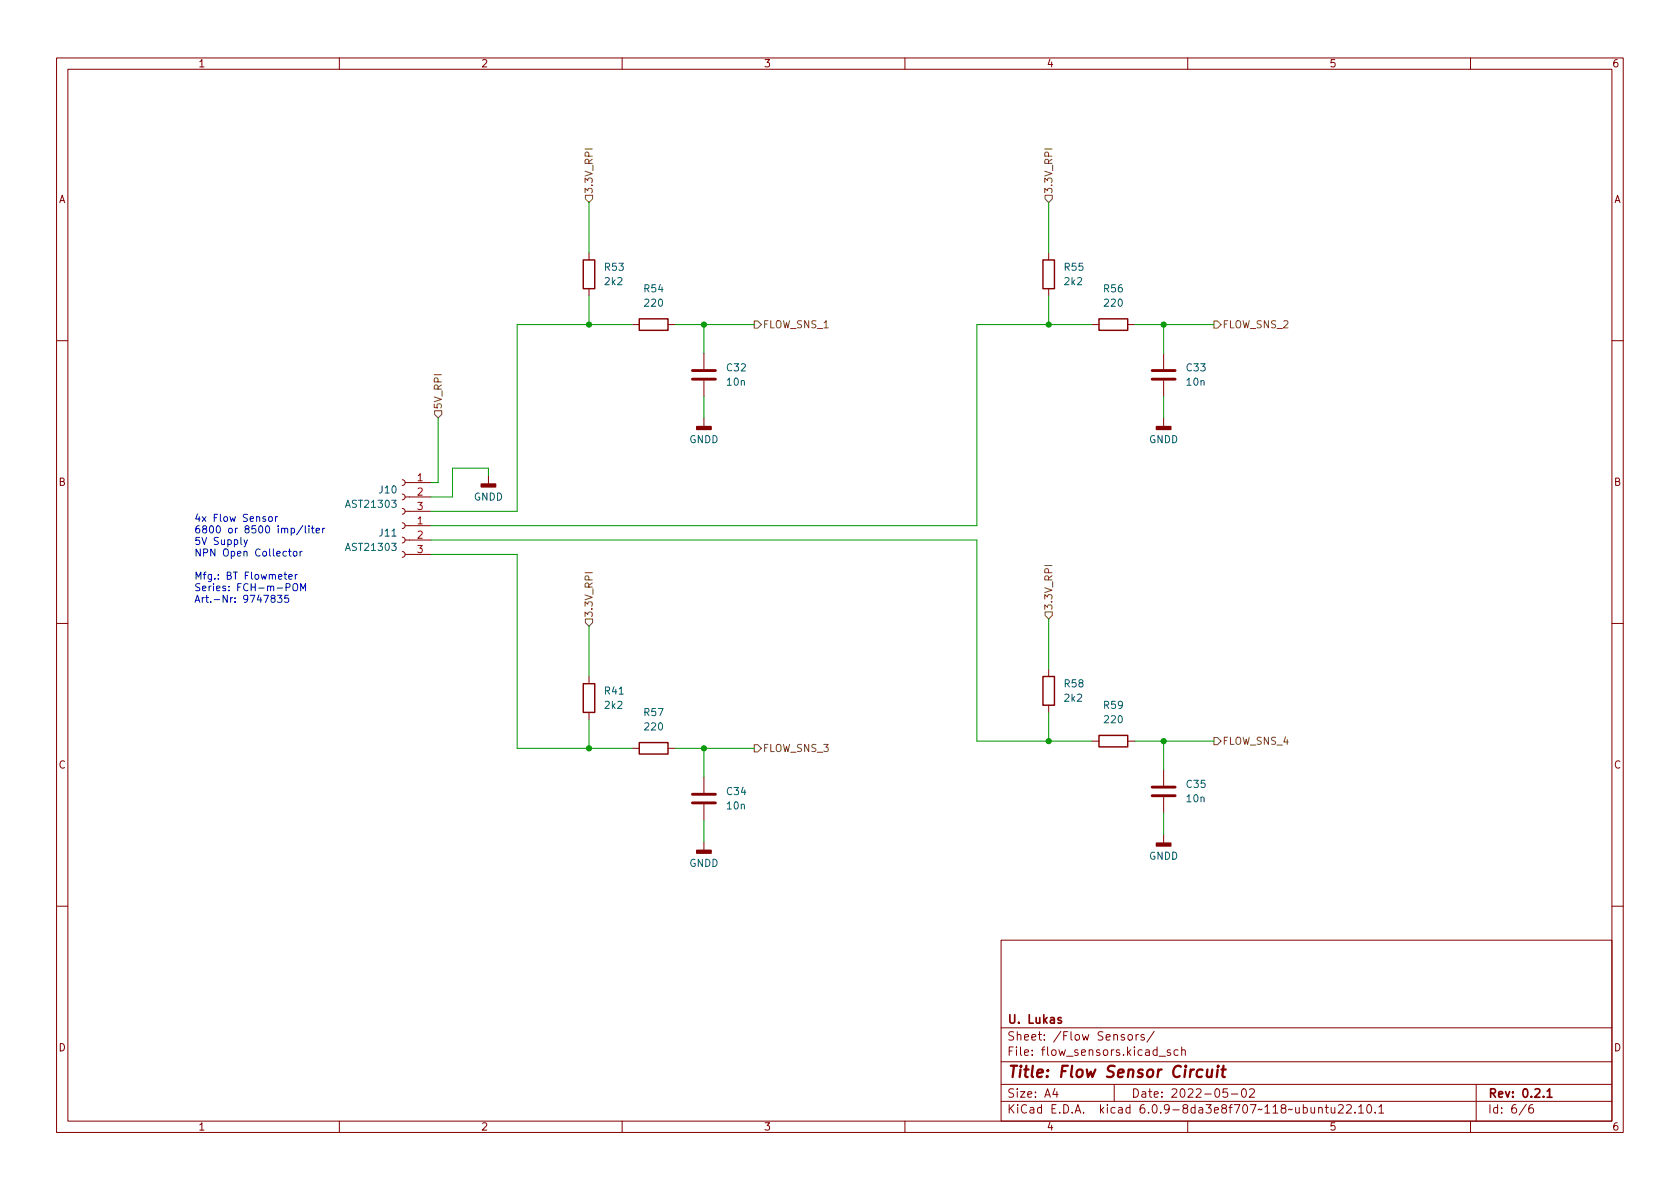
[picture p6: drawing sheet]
<svg xmlns="http://www.w3.org/2000/svg" width="297mm" height="210mm" viewBox="0 0 297 210" stroke-linecap="round" stroke-linejoin="round" font-family="sans-serif">
<g fill="none" stroke="#840000" stroke-width=".18">
<path d="M10 10.2h277v190.1h-277zM12 12.2h273v186.1h-273zM60 10.2v2M110 10.2v2M160 10.2v2M210 10.2v2M260 10.2v2M104.1 44.7v1.3M104.1 51v1.3M111.8 57.4h1.2M118.1 57.4h1.3M185.4 44.7v1.3"/>
<path d="M185.4 51v1.3M193 57.4h1.3M199.4 57.4h1.3M10 60.2h2M124.5 62.5v2.8M124.5 67.3v2.8M124.5 73.9v1.5M205.7 62.5v2.8M205.7 67.3v2.8M205.7 73.9v1.5M285 60.2h2M71.1 97.5l.4 .2 .1 .3-.1 .4-.4 .1"/>
<path d="M71.1 95l.4 .1 .1 .4-.1 .4-.4 .1M71.1 92.5l.4 .1 .1 .4-.1 .3-.4 .2M71.1 89.9l.4 .2 .1 .3-.1 .4-.4 .1M71.1 87.4l.4 .1 .1 .4-.1 .3-.4 .2M71.1 84.8l.4 .2 .1 .3-.1 .4-.4 .1M71.6 98h4.6M71.6 95.5h4.6M71.6 93h4.6M71.6 90.4h4.6M71.6 87.9h4.6M71.6 85.3h4.6M86.4 84.1v1.5"/>
<path d="M10 110.2h2M104.1 119.6v1.3M185.4 118.4v1.2M285 110.2h2M104.1 126v1.2M111.8 132.3h1.2M118.1 132.3h1.3M124.5 137.4v2.8M185.4 124.7v1.3M193 131.1h1.3M199.4 131.1h1.3M205.7 136.1v2.8"/>
<path d="M124.5 142.2v2.8M124.5 148.8v1.6M205.7 141v2.8M205.7 147.6v1.5M10 160.2h2M177 166.3h108v32h-108zM285 160.2h2M60 198.3v2M110 198.3v2M160 198.3v2M177 194.8h108M177 191.8h108"/>
<path d="M177 187.8h108M177 181.8h108M186.5 192.5l-.4 1h1M186.9 193v1M197 191.8v3M199.5 183.1l.2-.2 .4 .2 .1 .5-.1 .3h-.4l-.2-.1zM200.9 182.9v1M201.3 182.9l-.3 .1-.1 .2M202.3 183l-.4-.1-.2 .2 .1 .3 .5 .1v.4h-.6M204.1 182.4l-1.3 1.9M204.9 186.8h1.2M206.9 185.7l-.3-.1-.2 .2v.3l.5 .1v.4h-.5"/>
<path d="M208.3 185.7l-.4-.1-.3 .3v.4l.1 .3h.6M208.9 185.8l.2-.2 .4 .1 .1 .9M208.9 185.1v1.5M210 198.3v2M217 192.5h-.7l-.1 .7 .2-.1 .5 .1 .2 .2-.1 .5-.2 .1-.6-.1M217.7 193.5h1.2M219.7 192.6l.2-.1a.81 .81 0 0 1 .5 .7 .81 .81 0 0 1-.3 .8h-.1a.81 .81 0 0 1-.6-.6 .81 .81 0 0 1 .3-.8zM220.9 192.7l.6-.2 .2 .2 .1 .3-.9 1h.9M233.1 196l.3-.2 .3 .1 .1 .9M233.1 195.8v1M234.3 195.8h.6M234.5 195.3v1.3l.4 .2"/>
<path d="M235.4 195.8v1h.4l.2-.1M236 195.8v1M236.6 195.5l.6-.2 .2 .2 .1 .3-.9 1h.9M238.1 195.5l.5-.2 .3 .2v.3l-.9 1h.9M239.6 196.7v.1M240.2 195.8l.4-.5v1.5M240.2 196.8h.9M241.8 195.5l.2-.2a.81 .81 0 0 1 .6 .7 .81 .81 0 0 1-.3 .8h-.2a.81 .81 0 0 1-.3-1.3zM243.1 196.7v.1M243.8 195.8l.4-.5v1.5M243.8 196.8h.8M260 198.3v2"/>
<path d="M261 191.8v6.5M269.9 195.3l-1.3 1.9M271 195.3a.6 .6 0 0 0-.7 .7v.5l.1 .3h.5l.2-.1 .1-.5-.2-.2-.4-.1-.3 .3"/>
</g>
<path d="M187.6 180l-.3-.1-.2 .2v.3l.5 .1v.4h-.5M273.6 193l.4-.5v1.5M273.6 194h.8" fill="none" stroke="#840000" stroke-width=".3"/>
<path d="M213.5 189.1l-.1 1.3a.57 .57 0 0 0 .8-.1M214.3 189.1l-.1 1.4M215.3 189.1l-.2 1.4M215.4 188.5l-.1 .1 .1 .1 .1-.1-.1-.1v.2M216 189.1h.7M216.3 188.5l-.2 1.7 .1 .2 .4 .1" fill="none" stroke="#840000" stroke-width=".4"/>
<g fill="#840000" stroke="#840000" stroke-width=".25">
<path d="M123.2 75.4h2.5v.5h-2.5z"/>
<path d="M204.5 149.1h2.5v.5h-2.5z"/>
<path d="M204.5 75.4h2.5v.5h-2.5z"/>
<path d="M85.1 85.6h2.5v.5h-2.5z"/>
<path d="M123.2 150.4h2.5v.5h-2.5z"/>
</g>
<path d="M103.1 46h2.1v5h-2.1zM113 56.4h5.1v2h-5.1zM184.4 46h2v5h-2zM194.3 56.4h5.1v2h-5.1zM184.4 119.6h2v5.1h-2zM103.1 120.9h2.1v5.1h-2.1zM113 131.3h5.1v2h-5.1zM194.3 130h5.1v2.1h-5.1z" fill="none" stroke="#840000" stroke-width=".25"/>
<path d="M122.4 67.1h4.1M122.4 65.5h4.1M203.7 67.1h4.1M203.7 65.5h4.1M203.7 139.2h4.1M122.4 142h4.1M122.4 140.5h4.1M203.7 140.7h4.1" fill="none" stroke="#840000" stroke-width=".51"/>
<path d="M103.5 34.5h1.3v.7l-.7 .6-.6-.6zM184.8 34.5h1.3v.7l-.7 .6-.6-.6zM133.3 56.8h.7l.6 .6-.6 .6h-.7zM214.6 56.8h.7l.6 .6-.6 .6h-.7zM76.8 72.6h1.3v.7l-.6 .6-.7-.6zM103.5 109.5h1.3v.6l-.7 .6-.6-.6zM184.8 108.2h1.3v.6l-.7 .7-.6-.7zM133.3 131.7h.7l.6 .6-.6 .7h-.7zM214.6 130.4h.7l.6 .7-.6 .6h-.7z" fill="none" stroke="#725600" stroke-width=".18"/>
<g fill="none" stroke="#0000c2" stroke-width=".18">
<path d="M43.1 95.4l.3 .9M43.7 95.4l-.4 1.2-.2 .1M47.6 91.4h.3l.3 .2v.4l-.3 .2-.3-.1-.1-.1zM48.7 91.4v.8M49.1 91.4l-.4 .2M51 97.5h.5M51.2 97.1v1.1l.3 .1M51.5 93.5l.3-.1 .3 .2-.1 .6h-.5M52 97.6l.3-.1 .2 .2v.4l-.2 .2h-.3l-.2-.2zM53.1 97.5v.8M53.4 97.5l-.3 .2M53.5 92.9l-1.1 1.7"/>
<path d="M54 93v1.1l.1 .2M54.6 93v.1M54.6 93.4v.9M55 93.4h.5M55.2 93v1.1l.3 .2M55.9 93.8l.6-.1-.1-.2-.3-.1-.2 .2 .1 .6h.4M57 93.4v.9M57.4 93.4l-.4 .2M48.2 105.8l-.3-.2 .1-.2 .2-.2 .3 .1 .1 .2v.2l-.6 .2-.1 .1v.3l.3 .2h.2l.2-.2v-.3l-.2-.2M49.1 105.2h.7l-.4 .5 .4 .2v.5l-.2 .1-.5-.1M50.2 101.6h.5M50.4 101.2v1l.3 .2"/>
<path d="M50.6 103.9l.6-.1 .1-.2-.1-.3-.6-.1v1.3M51 105.2h-.6l-.1 .7 .2-.2 .4 .1 .2 .2-.1 .4-.2 .1-.5-.1M51.1 102l.6-.1-.1-.3h-.4l-.1 .2v.6h.5M52 103.3l.1-.1a.43 .43 0 0 1 .5 .4v.5a.42 .42 0 0 1-.4 .4 .42 .42 0 0 1-.4-.4v-.5zM52.2 101.6v.8M52.6 101.6l-.4 .2M53.2 104.5v-1.3l.4 .9 .4-.9v1.3"/>
</g>
<g fill="none" stroke="#009600" stroke-width=".18">
<path d="M104.1 35.8v8.9M185.4 35.8v8.9M104.1 52.3v5.1M111.8 57.4h-20.4v33h-15.2M119.4 57.4h13.9M124.5 57.4v5.1M185.4 52.3v5.1M193 57.4h-20.3v35.6h-96.5M200.7 57.4h13.9M205.7 57.4v5.1M77.5 73.9v11.4h-1.3M124.5 70.1v3.8"/>
<path d="M205.7 70.1v3.8M76.2 98h15.2v34.3h20.4M76.2 95.5h96.5v35.6h20.3M86.4 84.1v-1.3h-6.4v5.1h-3.8M104.1 110.7v8.9M185.4 109.5v8.9M104.1 127.2v5.1M119.4 132.3h13.9M124.5 132.3v5.1M185.4 126v5.1M200.7 131.1h13.9M205.7 131.1v5"/>
<path d="M124.5 145v3.8M205.7 143.8v3.8"/>
</g>
<g fill="#009600" stroke="#009600" stroke-width=".18">
<circle cx="185.4" cy="57.4" r=".46"/>
<circle cx="205.7" cy="131.1" r=".46"/>
<circle cx="205.7" cy="57.4" r=".46"/>
<circle cx="185.4" cy="131.1" r=".46"/>
<circle cx="124.5" cy="57.4" r=".46"/>
<circle cx="104.1" cy="57.4" r=".46"/>
<circle cx="104.1" cy="132.3" r=".46"/>
<circle cx="124.5" cy="132.3" r=".46"/>
</g>
<text font-size="2.8" fill="#840000" x="178" y="190.6">Title: Flow Sensor Circuit</text>
<g font-size="2.1" fill="#840000">
<text x="178" y="184">Sheet: /Flow Sensors/</text>
<text x="178" y="181">U. Lukas</text>
<text x="178" y="186.7">File: flow_sensors.kicad_sch</text>
<text x="178" y="196.9">KiCad E.D.A. kicad 6.0.9-8da3e8f707~118~ubuntu22.10.1</text>
<text x="178" y="194.1">Size: A4</text>
<text x="200" y="194.1">Date: 2022-05-02</text>
<text x="263" y="194.1">Rev: 0.2.1</text>
<text x="263" y="196.9">Id: 6/6</text>
</g>
<g font-size="1.8" fill="#840000">
<text x="35" y="11.9">1</text>
<text x="85" y="11.9">2</text>
<text x="135" y="11.9">3</text>
<text x="185" y="11.9">4</text>
<text x="235" y="11.9">5</text>
<text x="285" y="11.9">6</text>
<text x="10.3" y="35.9">A</text>
<text x="285.3" y="35.9">A</text>
<text x="10.3" y="85.9">B</text>
<text x="285.3" y="85.9">B</text>
<text x="10.3" y="135.9">C</text>
<text x="285.3" y="135.9">C</text>
<text x="10.3" y="185.9">D</text>
<text x="285.3" y="185.9">D</text>
<text x="35" y="199.9">1</text>
<text x="85" y="199.9">2</text>
<text x="135" y="199.9">3</text>
<text x="185" y="199.9">4</text>
<text x="235" y="199.9">5</text>
<text x="285" y="199.9">6</text>
</g>
<g font-size="1.8" fill="#725600">
<text x="104.8" y="34.3" transform="rotate(-90 104.8 34.3)">3.3V_RPI</text>
<text x="186.1" y="34.3" transform="rotate(-90 186.1 34.3)">3.3V_RPI</text>
<text x="134.8" y="58">FLOW_SNS_1</text>
<text x="216.1" y="58">FLOW_SNS_2</text>
<text x="78.1" y="72.4" transform="rotate(-90 78.1 72.4)">5V_RPI</text>
<text x="104.8" y="109.3" transform="rotate(-90 104.8 109.3)">3.3V_RPI</text>
<text x="186.1" y="108" transform="rotate(-90 186.1 108)">3.3V_RPI</text>
<text x="216.1" y="131.7">FLOW_SNS_4</text>
<text x="134.8" y="133">FLOW_SNS_3</text>
</g>
<g font-size="1.8" fill="#006464">
<text x="107" y="47.9">R53</text>
<text x="188.3" y="47.9">R55</text>
<text x="107" y="50.4">2k2</text>
<text x="113.9" y="51.7">R54</text>
<text x="188.3" y="50.4">2k2</text>
<text x="195.2" y="51.7">R56</text>
<text x="114.1" y="54.2">220</text>
<text x="195.4" y="54.2">220</text>
<text x="128.6" y="65.7">C32</text>
<text x="209.9" y="65.7">C33</text>
<text x="128.6" y="68.2">10n</text>
<text x="209.9" y="68.2">10n</text>
<text x="121.9" y="78.4">GNDD</text>
<text x="203.1" y="78.4">GNDD</text>
<text x="61.4" y="89.8">AST21303</text>
<text x="67.1" y="87.2">J10</text>
<text x="83.8" y="88.5">GNDD</text>
<text x="67.1" y="94.9">J11</text>
<text x="61.4" y="97.4">AST21303</text>
<text x="107" y="122.8">R41</text>
<text x="107" y="125.3">2k2</text>
<text x="188.3" y="121.5">R58</text>
<text x="188.3" y="124.1">2k2</text>
<text x="195.2" y="125.3">R59</text>
<text x="113.9" y="126.6">R57</text>
<text x="114.1" y="129.2">220</text>
<text x="195.4" y="127.9">220</text>
<text x="128.6" y="140.6">C34</text>
<text x="128.6" y="143.1">10n</text>
<text x="209.9" y="139.3">C35</text>
<text x="209.9" y="141.9">10n</text>
<text x="121.9" y="153.3">GNDD</text>
<text x="203.1" y="152">GNDD</text>
</g>
<g font-size="1.8" fill="#a90000">
<text x="73.8" y="85.1">1</text>
<text x="73.8" y="87.6">2</text>
<text x="73.8" y="92.7">1</text>
<text x="73.8" y="95.2">2</text>
<text x="73.8" y="90.2">3</text>
<text x="73.8" y="97.8">3</text>
</g>
<g font-size="1.8" fill="#0000c2">
<text x="34.3" y="92.3">4x Flow Sensor</text>
<text x="34.3" y="94.3">6800 or 8500 imp/liter</text>
<text x="34.3" y="96.4">5V Supply</text>
<text x="34.3" y="98.4">NPN Open Collector</text>
<text x="34.3" y="102.5">Mfg.: BT Flowmeter</text>
<text x="34.3" y="104.5">Series: FCH-m-POM</text>
<text x="34.3" y="106.6">Art.-Nr: 9747835</text>
</g>
</svg>
